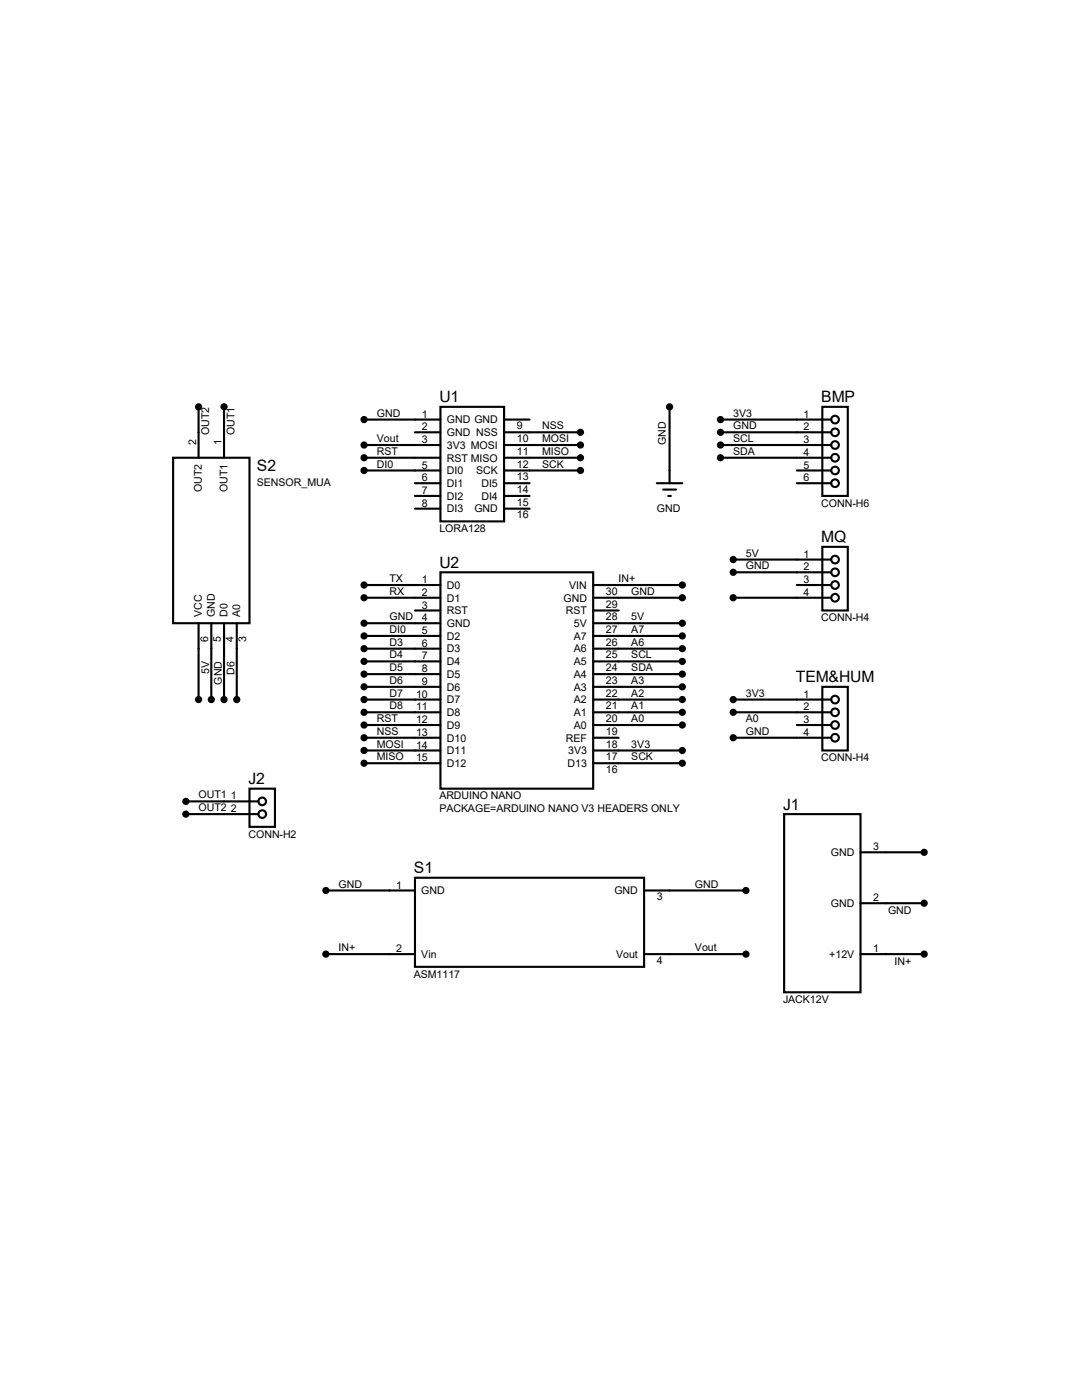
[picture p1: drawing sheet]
<svg xmlns="http://www.w3.org/2000/svg" width="216mm" height="279mm" viewBox="0 0 216 279" stroke-linecap="round" stroke-linejoin="round" font-family="sans-serif">
<g fill="none" stroke="#000" stroke-width=".42">
<path d="M34.5 91.4h15.3v33h-15.3zM39.6 81.2v10.2M44.7 81.2v10.2M72.6 88.8h15.3M72.6 91.4h15.3M72.6 93.9h15.3M72.6 83.7h15.3M82.8 86.3h5.1M82.8 96.4h5.1M82.8 99h5.1M87.9 81.2h12.7v22.9h-12.7zM100.6 88.8h15.2"/>
<path d="M100.6 91.4h15.2M100.6 93.9h15.2M100.6 83.7h5.1M100.6 86.3h15.2M100.6 96.4h5.1M100.6 99h5.1M131.1 96.4h5M132.3 97.7h2.6M133.3 99h.6M133.6 81.2v15.2M143.8 88.8h22.1M143.8 91.4h22.1"/>
<path d="M143.8 83.7h22.1M143.8 86.3h22.1M159 93.9h6.9M159 96.4h6.9M164.1 81.2h5.1v17.8h-5.1zM72.6 116.8h15.3M72.6 119.3h15.3M82.8 101.5h5.1M87.9 114.2h30.5v43.2h-30.5zM100.6 101.5h5.1M118.4 116.8h17.7M118.4 119.3h17.7"/>
<path d="M146.3 119.3h19.6M146.3 111.7h19.6M146.3 114.2h19.6M159 116.8h6.9M164.1 109.1h5.1v12.7h-5.1zM39.6 124.4v15.2M42.2 124.4v15.2M44.7 124.4v15.2M47.2 124.4v15.2M72.6 124.4h15.3M72.6 134.5h15.3M72.6 132h15.3"/>
<path d="M72.6 126.9h15.3M72.6 129.5h15.3M72.6 137.1h15.3M72.6 139.6h15.3M82.8 121.8h5.1M118.4 124.4h17.7M118.4 134.5h17.7M118.4 132h17.7M118.4 126.9h17.7M118.4 129.5h17.7M118.4 137.1h17.7M118.4 139.6h17.7"/>
<path d="M118.4 121.8h5M146.3 139.6h19.6M164.1 137.1h5.1v12.7h-5.1zM37.1 159.9h14.5M49.8 157.4h5.1v7.6h-5.1zM72.6 152.3h15.3M72.6 149.8h15.3M72.6 147.2h15.3M72.6 144.7h15.3M72.6 142.2h15.3M118.4 152.3h17.7M118.4 149.8h17.7"/>
<path d="M118.4 147.2h5M118.4 144.7h17.7M118.4 142.2h17.7M146.3 147.2h19.6M146.3 142.2h19.6M159 144.7h6.9M37.1 162.5h14.5M65 177.7h17.8M82.8 175.2h45.7v17.8h-45.7zM128.5 177.7h20.3M156.5 162.5h15.2v35.5h-15.2zM171.7 170.1h12.7"/>
<path d="M65 190.4h17.8M128.5 190.4h20.3M171.7 190.4h12.7M171.7 180.3h12.7"/>
<circle cx="166.6" cy="91.4" r=".76"/>
<circle cx="166.6" cy="93.9" r=".76"/>
<circle cx="166.6" cy="96.4" r=".76"/>
<circle cx="166.6" cy="83.7" r=".76"/>
<circle cx="166.6" cy="86.3" r=".76"/>
<circle cx="166.6" cy="88.8" r=".76"/>
<circle cx="166.6" cy="114.2" r=".76"/>
<circle cx="166.6" cy="116.8" r=".76"/>
<circle cx="166.6" cy="119.3" r=".76"/>
<circle cx="166.6" cy="111.7" r=".76"/>
<circle cx="166.6" cy="139.6" r=".76"/>
<circle cx="52.3" cy="159.9" r=".76"/>
<circle cx="166.6" cy="147.2" r=".76"/>
<circle cx="166.6" cy="142.2" r=".76"/>
<circle cx="166.6" cy="144.7" r=".76"/>
<circle cx="52.3" cy="162.5" r=".76"/>
</g>
<g fill="#000" stroke="#000" stroke-width=".42">
<circle cx="39.6" cy="81.2" r=".51"/>
<circle cx="44.7" cy="81.2" r=".51"/>
<circle cx="72.6" cy="83.7" r=".51"/>
<circle cx="72.6" cy="91.4" r=".51"/>
<circle cx="72.6" cy="93.9" r=".51"/>
<circle cx="72.6" cy="88.8" r=".51"/>
<circle cx="115.8" cy="93.9" r=".51"/>
<circle cx="115.8" cy="88.8" r=".51"/>
<circle cx="115.8" cy="91.4" r=".51"/>
<circle cx="115.8" cy="86.3" r=".51"/>
<circle cx="133.6" cy="81.2" r=".51"/>
<circle cx="143.8" cy="88.8" r=".51"/>
<circle cx="143.8" cy="86.3" r=".51"/>
<circle cx="143.8" cy="91.4" r=".51"/>
<circle cx="143.8" cy="83.7" r=".51"/>
<circle cx="72.6" cy="119.3" r=".51"/>
<circle cx="72.6" cy="116.8" r=".51"/>
<circle cx="136.1" cy="119.3" r=".51"/>
<circle cx="136.1" cy="116.8" r=".51"/>
<circle cx="146.3" cy="114.2" r=".51"/>
<circle cx="146.3" cy="111.7" r=".51"/>
<circle cx="146.3" cy="119.3" r=".51"/>
<circle cx="39.6" cy="139.6" r=".51"/>
<circle cx="42.2" cy="139.6" r=".51"/>
<circle cx="44.7" cy="139.6" r=".51"/>
<circle cx="47.2" cy="139.6" r=".51"/>
<circle cx="72.6" cy="134.5" r=".51"/>
<circle cx="72.6" cy="129.5" r=".51"/>
<circle cx="72.6" cy="124.4" r=".51"/>
<circle cx="72.6" cy="126.9" r=".51"/>
<circle cx="72.6" cy="132" r=".51"/>
<circle cx="72.6" cy="137.1" r=".51"/>
<circle cx="72.6" cy="139.6" r=".51"/>
<circle cx="136.1" cy="126.9" r=".51"/>
<circle cx="136.1" cy="132" r=".51"/>
<circle cx="136.1" cy="137.1" r=".51"/>
<circle cx="136.1" cy="134.5" r=".51"/>
<circle cx="136.1" cy="124.4" r=".51"/>
<circle cx="136.1" cy="129.5" r=".51"/>
<circle cx="136.1" cy="139.6" r=".51"/>
<circle cx="146.3" cy="139.6" r=".51"/>
<circle cx="37.1" cy="159.9" r=".51"/>
<circle cx="72.6" cy="149.8" r=".51"/>
<circle cx="72.6" cy="144.7" r=".51"/>
<circle cx="72.6" cy="147.2" r=".51"/>
<circle cx="72.6" cy="142.2" r=".51"/>
<circle cx="72.6" cy="152.3" r=".51"/>
<circle cx="136.1" cy="152.3" r=".51"/>
<circle cx="136.1" cy="149.8" r=".51"/>
<circle cx="136.1" cy="142.2" r=".51"/>
<circle cx="136.1" cy="144.7" r=".51"/>
<circle cx="146.3" cy="147.2" r=".51"/>
<circle cx="146.3" cy="142.2" r=".51"/>
<circle cx="37.1" cy="162.5" r=".51"/>
<circle cx="65" cy="177.7" r=".51"/>
<circle cx="148.8" cy="177.7" r=".51"/>
<circle cx="184.4" cy="170.1" r=".51"/>
<circle cx="65" cy="190.4" r=".51"/>
<circle cx="148.8" cy="190.4" r=".51"/>
<circle cx="184.4" cy="190.4" r=".51"/>
<circle cx="184.4" cy="180.3" r=".51"/>
</g>
<g font-size="3.1">
<text x="87.7" y="80.3">U1</text>
<text x="163.9" y="80.3">BMP</text>
<text x="51.3" y="94">S2</text>
<text x="87.7" y="113.3">U2</text>
<text x="163.9" y="108.2">MQ</text>
<text x="158.8" y="136.2">TEM&amp;HUM</text>
<text x="49.6" y="156.5">J2</text>
<text x="156.2" y="161.6">J1</text>
<text x="82.6" y="174.3">S1</text>
</g>
<g font-size="2.1">
<text x="75.2" y="83.1">GND</text>
<text x="84.2" y="83.4">1</text>
<text x="146.3" y="83.1">3V3</text>
<text x="160.3" y="83.4">1</text>
<text x="39.1" y="88.8" transform="rotate(-90 39.1 88.8)">2</text>
<text x="41.7" y="86.8" transform="rotate(-90 41.7 86.8)">OUT2</text>
<text x="44.2" y="88.8" transform="rotate(-90 44.2 88.8)">1</text>
<text x="46.8" y="86.8" transform="rotate(-90 46.8 86.8)">OUT1</text>
<text x="75.2" y="88.2">Vout</text>
<text x="84.2" y="85.9">2</text>
<text x="84.2" y="88.4">3</text>
<text x="89.1" y="84.5">GND GND</text>
<text x="89.1" y="87">GND NSS</text>
<text x="89.1" y="89.6">3V3 MOSI</text>
<text x="103.1" y="88.2">10</text>
<text x="103.1" y="85.7">9</text>
<text x="108.2" y="88.2">MOSI</text>
<text x="108.2" y="85.7">NSS</text>
<text x="132.9" y="88.8" transform="rotate(-90 132.9 88.8)">GND</text>
<text x="146.3" y="85.7">GND</text>
<text x="146.3" y="88.2">SCL</text>
<text x="160.3" y="85.9">2</text>
<text x="160.3" y="88.4">3</text>
<text x="75.2" y="90.8">RST</text>
<text x="75.2" y="93.3">DI0</text>
<text x="84.2" y="93.5">5</text>
<text x="89.1" y="92.1">RST MISO</text>
<text x="89.1" y="94.7">DI0</text>
<text x="95" y="94.7">SCK</text>
<text x="103.1" y="95.8">13</text>
<text x="103.1" y="93.3">12</text>
<text x="103.1" y="90.8">11</text>
<text x="108.2" y="90.8">MISO</text>
<text x="108.2" y="93.3">SCK</text>
<text x="146.3" y="90.8">SDA</text>
<text x="160.3" y="91">4</text>
<text x="160.3" y="93.5">5</text>
<text x="40.3" y="98.2" transform="rotate(-90 40.3 98.2)">OUT2</text>
<text x="45.4" y="98.2" transform="rotate(-90 45.4 98.2)">OUT1</text>
<text x="51.3" y="96.9">SENSOR_MUA</text>
<text x="84.2" y="96.1">6</text>
<text x="84.2" y="98.6">7</text>
<text x="84.2" y="101.1">8</text>
<text x="89.1" y="97.2">DI1</text>
<text x="89.1" y="99.7">DI2</text>
<text x="96" y="99.7">DI4</text>
<text x="96" y="97.2">DI5</text>
<text x="103.1" y="100.9">15</text>
<text x="103.1" y="98.4">14</text>
<text x="160.3" y="96.1">6</text>
<text x="163.9" y="101.1">CONN-H6</text>
<text x="87.7" y="106.2">LORA128</text>
<text x="89.1" y="102.3">DI3</text>
<text x="94.6" y="102.3">GND</text>
<text x="103.1" y="103.5">16</text>
<text x="131.1" y="102.3">GND</text>
<text x="148.8" y="111.1">5V</text>
<text x="148.8" y="113.6">GND</text>
<text x="160.3" y="111.3">1</text>
<text x="160.3" y="113.8">2</text>
<text x="77.7" y="116.2">TX</text>
<text x="77.7" y="118.7">RX</text>
<text x="84.2" y="116.4">1</text>
<text x="84.2" y="118.9">2</text>
<text x="89.1" y="117.5">D0</text>
<text x="113.6" y="117.5">VIN</text>
<text x="120.9" y="118.7">30</text>
<text x="123.4" y="116.2">IN+</text>
<text x="126" y="118.7">GND</text>
<text x="160.3" y="116.4">3</text>
<text x="160.3" y="118.9">4</text>
<text x="40.3" y="123.1" transform="rotate(-90 40.3 123.1)">VCC</text>
<text x="42.8" y="123.1" transform="rotate(-90 42.8 123.1)">GND</text>
<text x="45.4" y="123.1" transform="rotate(-90 45.4 123.1)">D0</text>
<text x="47.9" y="123.1" transform="rotate(-90 47.9 123.1)">A0</text>
<text x="77.7" y="123.8">GND</text>
<text x="84.2" y="121.5">3</text>
<text x="84.2" y="124">4</text>
<text x="89.1" y="120.1">D1</text>
<text x="89.1" y="122.6">RST</text>
<text x="89.1" y="125.1">GND</text>
<text x="112.4" y="120.1">GND</text>
<text x="112.9" y="122.6">RST</text>
<text x="114.5" y="125.1">5V</text>
<text x="120.9" y="123.8">28</text>
<text x="120.9" y="121.2">29</text>
<text x="126" y="123.8">5V</text>
<text x="163.9" y="124">CONN-H4</text>
<text x="41.5" y="128.1" transform="rotate(-90 41.5 128.1)">6</text>
<text x="44.1" y="128.1" transform="rotate(-90 44.1 128.1)">5</text>
<text x="46.6" y="128.1" transform="rotate(-90 46.6 128.1)">4</text>
<text x="49.1" y="128.1" transform="rotate(-90 49.1 128.1)">3</text>
<text x="77.7" y="126.3">DI0</text>
<text x="77.7" y="128.9">D3</text>
<text x="77.7" y="131.4">D4</text>
<text x="84.2" y="126.5">5</text>
<text x="84.2" y="129.1">6</text>
<text x="84.2" y="131.6">7</text>
<text x="89.1" y="127.7">D2</text>
<text x="89.1" y="130.2">D3</text>
<text x="114.5" y="130.2">A6</text>
<text x="114.5" y="127.7">A7</text>
<text x="120.9" y="131.4">25</text>
<text x="120.9" y="128.9">26</text>
<text x="120.9" y="126.3">27</text>
<text x="126" y="131.4">SCL</text>
<text x="126" y="126.3">A7</text>
<text x="126" y="128.9">A6</text>
<text x="41.7" y="134.6" transform="rotate(-90 41.7 134.6)">5V</text>
<text x="44.3" y="136.7" transform="rotate(-90 44.3 136.7)">GND</text>
<text x="46.8" y="134.7" transform="rotate(-90 46.8 134.7)">D6</text>
<text x="77.7" y="133.9">D5</text>
<text x="77.7" y="136.5">D6</text>
<text x="84.2" y="134.2">8</text>
<text x="84.2" y="136.7">9</text>
<text x="89.1" y="132.8">D4</text>
<text x="89.1" y="135.3">D5</text>
<text x="89.1" y="137.8">D6</text>
<text x="114.5" y="137.8">A3</text>
<text x="114.5" y="135.3">A4</text>
<text x="114.5" y="132.8">A5</text>
<text x="120.9" y="136.5">23</text>
<text x="120.9" y="133.9">24</text>
<text x="126" y="133.9">SDA</text>
<text x="126" y="136.5">A3</text>
<text x="77.7" y="139">D7</text>
<text x="77.7" y="141.6">D8</text>
<text x="83" y="139.2">10</text>
<text x="83" y="141.8">11</text>
<text x="89.1" y="140.4">D7</text>
<text x="89.1" y="142.9">D8</text>
<text x="114.5" y="142.9">A1</text>
<text x="114.5" y="140.4">A2</text>
<text x="120.9" y="141.6">21</text>
<text x="120.9" y="139">22</text>
<text x="126" y="139">A2</text>
<text x="126" y="141.6">A1</text>
<text x="148.8" y="139">3V3</text>
<text x="160.3" y="139.2">1</text>
<text x="160.3" y="141.8">2</text>
<text x="75.2" y="149.2">MOSI</text>
<text x="75.2" y="146.6">NSS</text>
<text x="75.2" y="144.1">RST</text>
<text x="83" y="144.3">12</text>
<text x="83" y="146.9">13</text>
<text x="83" y="149.4">14</text>
<text x="89.1" y="145.5">D9</text>
<text x="89.1" y="148">D10</text>
<text x="112.9" y="148">REF</text>
<text x="114.5" y="145.5">A0</text>
<text x="120.9" y="149.2">18</text>
<text x="120.9" y="146.6">19</text>
<text x="120.9" y="144.1">20</text>
<text x="126" y="144.1">A0</text>
<text x="126" y="149.2">3V3</text>
<text x="148.8" y="144.1">A0</text>
<text x="148.8" y="146.6">GND</text>
<text x="160.3" y="144.3">3</text>
<text x="160.3" y="146.9">4</text>
<text x="75.2" y="151.7">MISO</text>
<text x="83" y="151.9">15</text>
<text x="89.1" y="150.5">D11</text>
<text x="89.1" y="153.1">D12</text>
<text x="113.2" y="153.1">D13</text>
<text x="113.4" y="150.5">3V3</text>
<text x="120.9" y="154.3">16</text>
<text x="120.9" y="151.7">17</text>
<text x="126" y="151.7">SCK</text>
<text x="163.9" y="151.9">CONN-H4</text>
<text x="39.6" y="159.3">OUT1</text>
<text x="39.6" y="161.9">OUT2</text>
<text x="46.1" y="159.6">1</text>
<text x="87.7" y="159.6">ARDUINO NANO</text>
<text x="46.1" y="162.1">2</text>
<text x="49.6" y="167.2">CONN-H2</text>
<text x="87.7" y="162.1">PACKAGE=ARDUINO NANO V3 HEADERS ONLY</text>
<text x="165.8" y="170.9">GND</text>
<text x="174.2" y="169.7">3</text>
<text x="67.6" y="177.1">GND</text>
<text x="79.1" y="177.3">1</text>
<text x="84.1" y="178.5">GND</text>
<text x="122.6" y="178.5">GND</text>
<text x="131.1" y="179.7">3</text>
<text x="138.7" y="177.1">GND</text>
<text x="174.2" y="179.9">2</text>
<text x="165.8" y="181">GND</text>
<text x="177.2" y="182.4">GND</text>
<text x="67.6" y="189.8">IN+</text>
<text x="79.1" y="190">2</text>
<text x="84.1" y="191.2">Vin</text>
<text x="122.9" y="191.2">Vout</text>
<text x="138.7" y="189.8">Vout</text>
<text x="165.5" y="191.2">+12V</text>
<text x="174.2" y="190">1</text>
<text x="82.6" y="195.1">ASM1117</text>
<text x="131.1" y="192.4">4</text>
<text x="178.5" y="192.6">IN+</text>
<text x="156.2" y="200.2">JACK12V</text>
</g>
</svg>
